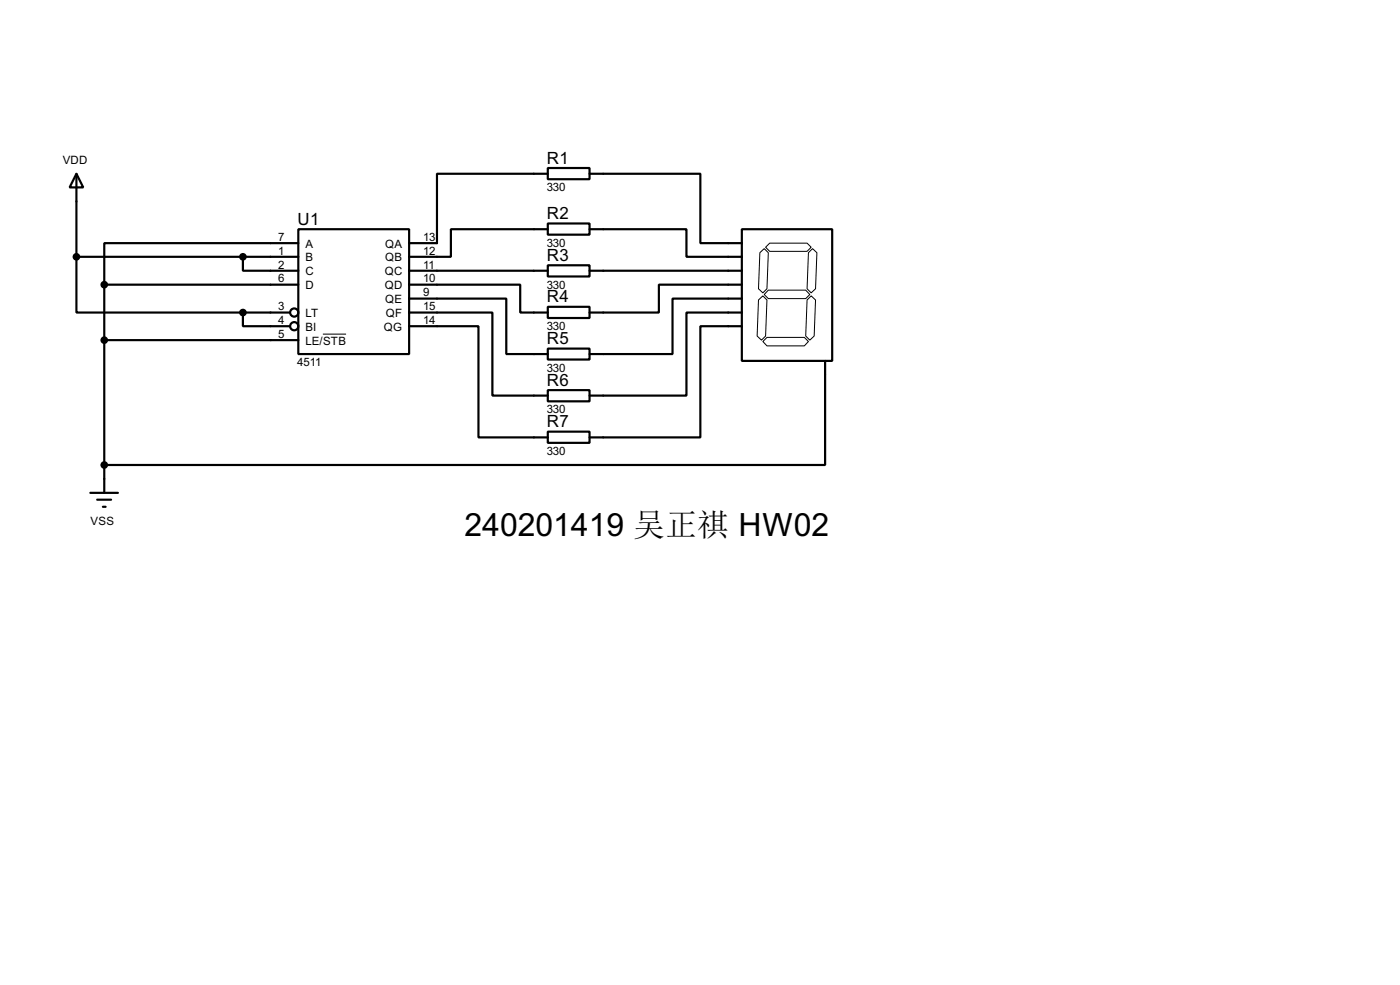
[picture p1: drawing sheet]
<svg xmlns="http://www.w3.org/2000/svg" width="256mm" height="180mm" viewBox="0 0 256 180" stroke-linecap="round" stroke-linejoin="round" font-family="sans-serif">
<g fill="none" stroke="#000" stroke-width=".4">
<path d="M14 31.8l1.3 2.5h-2.5zM14 31.8v15.2M100.4 30.8h7.6v2h-7.6zM100.4 31.8h-20.3v12.7h-5.1M108 31.8h20.3v12.7h7.6M14 47v10.2h30.5M14 47h40.7M19.1 52.1v38.1M19.1 52.1h35.6M44.5 47v2.6h10.2M44.5 57.2v2.5h8.6M44.5 57.2h8.6"/>
<path d="M54.7 42h20.3v22.8h-20.3zM54.7 44.5h-35.6v7.6M75 52.1h20.3v5.1h5.1M75 54.7h17.8v10.1h7.6M75 57.2h15.2v15.2h10.2M75 59.7h12.7v20.4h12.7M75 49.6h25.4M100.4 40.9h7.6v2.1h-7.6zM100.4 48.6h7.6v2h-7.6zM100.4 56.2h7.6v2h-7.6zM100.4 42h-17.8v5h-7.6M108 42h17.8v5h10.1"/>
<path d="M108 49.6h27.9M135.9 42h16.6v24.1h-16.6zM135.9 52.1h-15.2v5.1h-12.7M135.9 54.7h-12.7v10.1h-15.2M135.9 57.2h-10.1v15.2h-17.8M135.9 59.7h-7.6v20.4h-20.3M19.1 62.3h35.6M100.4 63.8h7.6v2h-7.6zM100.4 71.4h7.6v2.1h-7.6zM100.4 79h7.6v2.1h-7.6zM151.2 66.1v19h-132.1M16.6 90.2h5"/>
<path d="M17.8 91.5h2.6M18.9 92.8h.5"/>
<circle cx="53.9" cy="57.2" r=".75"/>
<circle cx="53.9" cy="59.7" r=".75"/>
</g>
<path d="M139 54.9l.8-.7 .7 .7-.2 6.6-.8 .8-.8-.8zM139.2 46.3l.8-.8 .8 .8-.3 6.6-.7 .7-.8-.7zM140.3 45.3l.7-.8h6.9l.7 .8-.7 .7h-6.9zM140.8 53.1h6.8l.8 .8-.8 .8h-6.8l-.8-.8zM147.9 54.9l.7-.7 .8 .7-.2 6.6-.8 .8-.8-.8zM148.1 46.3l.8-.8 .8 .8-.3 6.6-.8 .7-.7-.7zM59.2 61.2h4.2M139.8 62.5l.7-.7h6.9l.7 .7-.7 .8h-6.9z" fill="none" stroke="#000" stroke-width=".18"/>
<g fill="#000" stroke="#000" stroke-width=".4">
<circle cx="14" cy="47" r=".5"/>
<circle cx="19.1" cy="52.1" r=".5"/>
<circle cx="44.5" cy="57.2" r=".5"/>
<circle cx="44.5" cy="47" r=".5"/>
<circle cx="19.1" cy="62.3" r=".5"/>
<circle cx="19.1" cy="85.1" r=".5"/>
</g>
<text font-size="6.6" x="85.1" y="98.1">240201419 吴正祺 HW02</text>
<g font-size="3.5">
<text x="100.2" y="30">R1</text>
<text x="54.5" y="41.2">U1</text>
<text x="100.2" y="40.1">R2</text>
<text x="100.2" y="47.8">R3</text>
<text x="100.2" y="55.4">R4</text>
<text x="100.2" y="63">R5</text>
<text x="100.2" y="70.6">R6</text>
<text x="100.2" y="78.2">R7</text>
</g>
<g font-size="2.4">
<text x="11.5" y="30">VDD</text>
<text x="100.2" y="35">330</text>
<text x="51" y="44.1">7</text>
<text x="51" y="46.6">1</text>
<text x="55.9" y="45.3">A</text>
<text x="55.9" y="47.8">B</text>
<text x="70.6" y="45.3">QA</text>
<text x="70.6" y="47.8">QB</text>
<text x="77.5" y="44.1">13</text>
<text x="77.5" y="46.6">12</text>
<text x="100.2" y="45.2">330</text>
<text x="51" y="49.2">2</text>
<text x="51" y="51.7">6</text>
<text x="55.9" y="50.4">C</text>
<text x="55.9" y="52.9">D</text>
<text x="70.5" y="50.4">QC</text>
<text x="70.5" y="52.9">QD</text>
<text x="77.5" y="49.2">11</text>
<text x="77.5" y="51.7">10</text>
<text x="100.2" y="52.8">330</text>
<text x="51" y="56.8">3</text>
<text x="51" y="59.3">4</text>
<text x="55.9" y="58">LT</text>
<text x="70.6" y="55.4">QE</text>
<text x="70.7" y="58">QF</text>
<text x="77.5" y="54.3">9</text>
<text x="77.5" y="56.8">15</text>
<text x="77.5" y="59.3">14</text>
<text x="51" y="61.9">5</text>
<text x="55.9" y="60.5">BI</text>
<text x="55.9" y="63.1">LE/STB</text>
<text x="70.3" y="60.5">QG</text>
<text x="100.2" y="60.4">330</text>
<text x="54.5" y="67">4511</text>
<text x="100.2" y="68">330</text>
<text x="100.2" y="75.7">330</text>
<text x="100.2" y="83.3">330</text>
<text x="16.6" y="96.1">VSS</text>
</g>
</svg>
